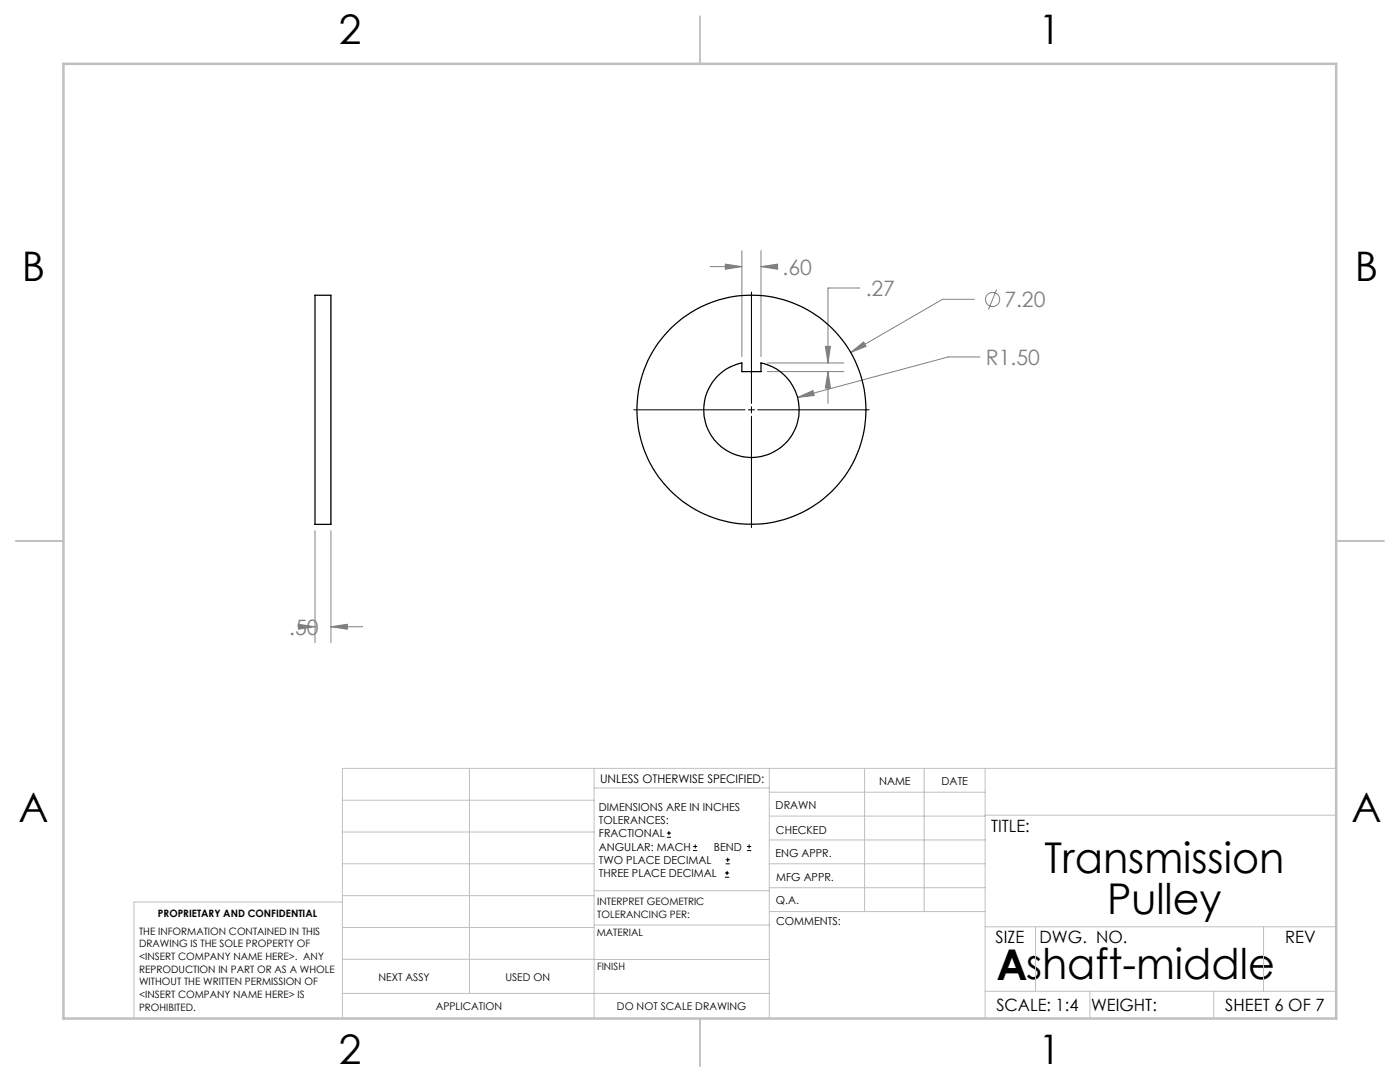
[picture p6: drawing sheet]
<svg xmlns="http://www.w3.org/2000/svg" width="279mm" height="216mm" viewBox="0 0 279 216" stroke-linecap="round" stroke-linejoin="round" font-family="sans-serif">
<g fill="none" stroke="#808080" stroke-width=".2">
<path d="M141.7 53.2h6.4M144.7 52.7l3.4 .5-3.4 .5zM148.1 50v21.2M151.9 53.2l3.3-.5v1zM151.9 50v21.2M151.9 53.2h3.1M171.6 57.5h-6.4v14.9M194.5 59.7h-6.4l-18.3 10.6M198.9 57.7l-1.6 4.1M153.1 74.2h15.3M153.1 72.4h15.3M159.2 79.3l3-1.4 .3 1z"/>
<path d="M164.7 69.1h1l-.5 3.3zM165.2 74.2l.5 3.2h-1zM165.2 74.2v6.3M169.8 70.3l2.6-2.1 .5 .9zM195.6 71.2h-6.4l-30 8.1M62.9 105.9v22.3M66 105.9v22.3M59.5 124.6l3.4 .5-3.4 .5zM62.9 125.1h.1M66 125.1l3.3-.5v1zM66 125.1h6.4"/>
<circle cx="198.1" cy="59.8" r="1.4"/>
</g>
<g fill="none" stroke="#000" stroke-width=".2">
<path d="M150 58.3v22.2M126.5 81.8h22.2M149.3 81.8h1.3M150 81.1v1.3M150 83v22.3M151.2 81.8h22.3M133.1 167.1h.8M133.1 166.2h.8M133.5 165.8v.9M138.3 169.7h.8M138.3 168.9h.8M138.7 168.5v.8"/>
<path d="M144.7 175h.8M144.7 174.2h.8M144.8 172.4h.9M144.8 171.6h.9M145.1 173.8v.8M145.2 171.1v.9M149.1 169.7h.8M149.1 168.9h.8M149.5 168.5v.8"/>
</g>
<g fill="none" stroke="#c0c0c0" stroke-width=".2">
<path d="M68.3 159.7h50.3M93.7 153.3v44.9M118.6 153.3v49.9M118.6 157.2h34.9M153.5 153.3v49.9M153.5 158.1h43.1M172.5 153.3v28.6M184.4 153.3v28.6M196.6 153.3v49.9M266.7 153.3h-198.4v49.9M68.3 178.7h50.3M68.3 172.4h50.3"/>
<path d="M68.3 166h50.3M68.3 180h-41.6v23.2M118.6 177.7h35M153.5 167.6h43.1M153.5 162.8h43.1M153.5 172.4h43.1M153.5 177.1h43.1M196.6 162.7h70.1M68.3 198.2h85.2M68.3 191.4l85.2 .1M68.3 185.1h50.3M118.6 184.6h35"/>
<path d="M153.6 181.9h43M196.6 197.8h70.1M196.6 184.9h70.1M206.7 184.9v12.9M217.5 197.8v5.4M242.2 197.8v5.4M252.2 184.9v12.9"/>
</g>
<path d="M139.7 3.2v9.5M3.1 107.9h9.6M266.7 107.9h9.5M139.7 203.2v9.6" fill="none" stroke="#c0c0c0" stroke-width=".25"/>
<path d="M12.7 12.7h254v190.5h-254z" fill="none" stroke="#c0c0c0" stroke-width=".5"/>
<path d="M59.5 124.6l3.4 .5-3.4 .5zM66 125.1l3.3-.5v1zM169.8 70.3l3.1-1.2-.5-.9zM159.2 79.3l3.3-.4-.3-1zM151.9 53.2l3.3-.5v1zM144.7 52.7l3.4 .5-3.4 .5zM165.2 74.2l.5 3.2h-1zM164.7 69.1h1l-.5 3.3z" fill="#808080"/>
<g fill="none" stroke="#000" stroke-width=".25">
<path d="M62.9 58.9h3.1v45.7h-3.1zM143 75.2a9.1 9.1 0 0 1 5.1-2.8v1.8h3.8v-1.8a9.5 9.5 0 0 1 6.9 12.9 9.5 9.5 0 0 1-14 4.5 9.5 9.5 0 0 1-1.8-14.6z"/>
<circle cx="150" cy="81.8" r="22.9"/>
</g>
<g font-size="8.5">
<text x="208.5" y="174.2">Transmission</text>
<text x="220.9" y="182.3">Pulley</text>
<text x="198.9" y="195.5">Ashaft-middle</text>
</g>
<g font-size="8.1">
<text x="67.6" y="8.9">2</text>
<text x="207.3" y="8.9">1</text>
<text x="4.4" y="56.2">B</text>
<text x="270.4" y="56.2">B</text>
<text x="3.7" y="164.1">A</text>
<text x="269.7" y="164.1">A</text>
<text x="67.6" y="212.4">2</text>
<text x="207.3" y="212.4">1</text>
</g>
<g font-size="4.2" fill="#808080">
<text x="156.2" y="54.8">.60</text>
<text x="172.8" y="59">.27</text>
<text x="200.4" y="61.3">7.20</text>
<text x="196.8" y="72.8">R1.50</text>
<text x="57.7" y="126.6">.50</text>
</g>
<g font-size="3.4">
<text x="197.8" y="166">TITLE:</text>
<text x="198.7" y="188.1">SIZE</text>
<text x="207.5" y="188.1">DWG. NO.</text>
<text x="256.5" y="188.2">REV</text>
<text x="198.8" y="201.7">SCALE: 1:4</text>
<text x="217.7" y="201.8">WEIGHT:</text>
<text x="244.5" y="201.7">SHEET 6 OF 7</text>
</g>
<text font-size="2.4" x="119.8" y="156.2">UNLESS OTHERWISE SPECIFIED:</text>
<g font-size="2.2">
<text x="119.5" y="161.8">DIMENSIONS ARE IN INCHES</text>
<text x="154.8" y="161.4">DRAWN</text>
<text x="175.4" y="156.6">NAME</text>
<text x="187.9" y="156.7">DATE</text>
<text x="119.5" y="164.4">TOLERANCES:</text>
<text x="119.5" y="167.1">FRACTIONAL</text>
<text x="154.9" y="166.3">CHECKED</text>
<text x="119.5" y="169.7">ANGULAR: MACH</text>
<text x="119.5" y="172.4">TWO PLACE DECIMAL</text>
<text x="142.5" y="169.7">BEND</text>
<text x="154.8" y="171">ENG APPR.</text>
<text x="119.5" y="175">THREE PLACE DECIMAL</text>
<text x="154.9" y="175.7">MFG APPR.</text>
<text x="154.9" y="180.4">Q.A.</text>
<text x="154.9" y="184.6">COMMENTS:</text>
</g>
<g font-size="2.1">
<text x="75.5" y="195.7">NEXT ASSY</text>
<text x="100.9" y="195.7">USED ON</text>
<text x="86.9" y="201.5">APPLICATION</text>
<text x="123.1" y="201.6">DO NOT SCALE DRAWING</text>
</g>
<g font-size="2">
<text x="31.5" y="182.9">PROPRIETARY AND CONFIDENTIAL</text>
<text x="119.2" y="180.6">INTERPRET GEOMETRIC</text>
<text x="119.2" y="183.1">TOLERANCING PER:</text>
<text x="27.8" y="186.5">THE INFORMATION CONTAINED IN THIS</text>
<text x="27.8" y="189">DRAWING IS THE SOLE PROPERTY OF</text>
<text x="27.8" y="191.6">&lt;INSERT COMPANY NAME HERE&gt;. ANY</text>
<text x="119.1" y="186.7">MATERIAL</text>
<text x="27.8" y="194.1">REPRODUCTION IN PART OR AS A WHOLE</text>
<text x="27.8" y="196.6">WITHOUT THE WRITTEN PERMISSION OF</text>
<text x="119.1" y="193.5">FINISH</text>
<text x="27.8" y="199.1">&lt;INSERT COMPANY NAME HERE&gt; IS</text>
<text x="27.8" y="201.7">PROHIBITED.</text>
</g>
</svg>
